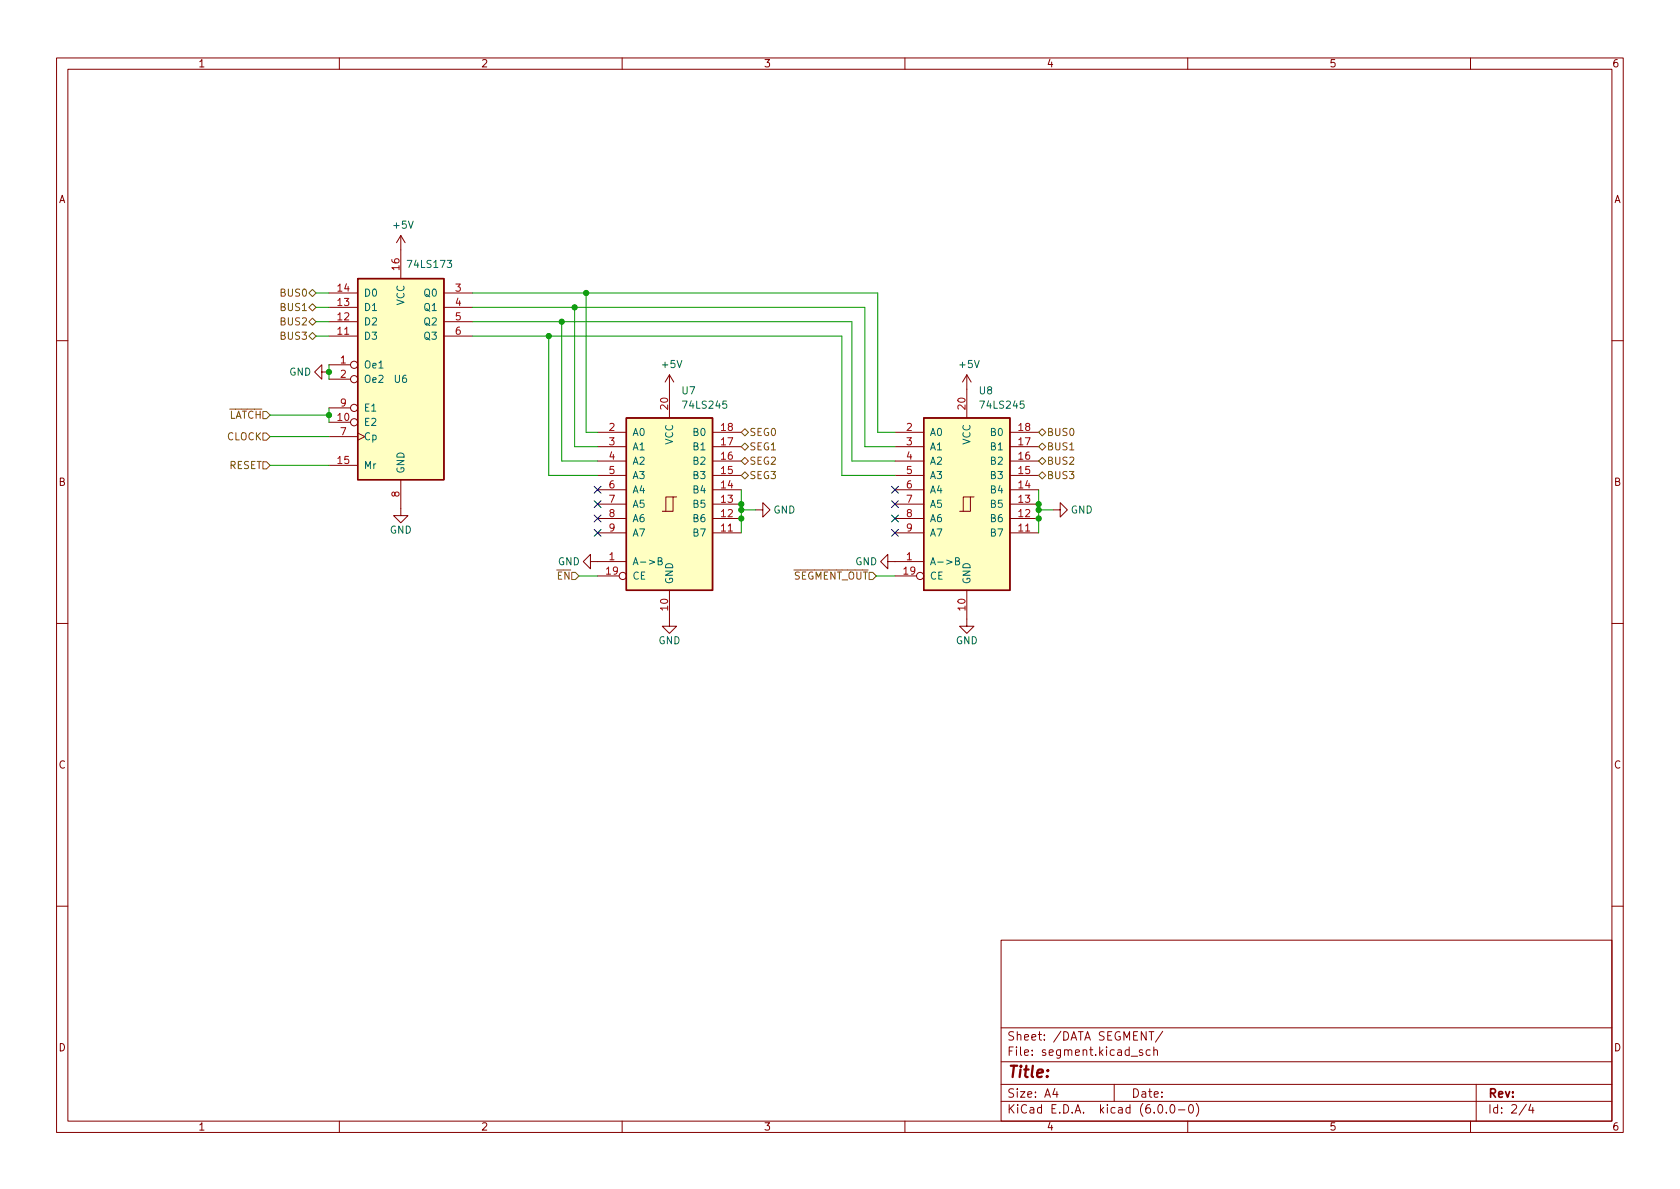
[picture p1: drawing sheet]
<svg xmlns="http://www.w3.org/2000/svg" width="297mm" height="210mm" viewBox="0 0 297 210" stroke-linecap="round" stroke-linejoin="round" font-family="sans-serif">
<g fill="none" stroke="#840000" stroke-width=".18">
<path d="M10 10.2h277v190.1h-277zM12 12.2h273v186.1h-273zM60 10.2v2M110 10.2v2M160 10.2v2M210 10.2v2M260 10.2v2M58.2 59.4h5M58.2 56.9h5M58.2 54.4h5M58.2 51.8h5M70.9 41.7l-.8 1.2"/>
<path d="M70.9 41.7v7.6M70.9 41.7l.7 1.2M78.5 59.4h5.1M78.5 56.9h5.1M78.5 54.4h5.1M78.5 51.8h5.1M10 60.2h2M56.9 65.8v-1.3l-1.3 1.3 1.3 1.3v-1.3h1.3M58.2 64.5h3.8M58.2 74.7h3.8M58.2 67.1h3.8M58.2 77.2h5"/>
<path d="M58.2 72.1h3.8M63.2 76.6l1.3 .6-1.3 .6M105.7 79h5M105.7 76.4h5M118.4 66.3v7.6M118.4 66.3l-.8 1.3M118.4 66.3l.7 1.3M126 79h5.1M126 76.4h5.1M158.2 79h5.1M158.2 76.4h5.1M170.9 66.3l-.7 1.3"/>
<path d="M170.9 66.3v7.6M170.9 66.3l.8 1.3M178.6 79h5M178.6 76.4h5M285 60.2h2M58.2 82.3h5M70.9 84.8v6.4h1.2l-1.2 1.3-1.3-1.3h1.3M104.4 99.3v-1.3l-1.3 1.3 1.3 1.3v-1.3h6.3M105.7 94.2h5M105.7 91.7h5M105.7 89.1h5M105.7 86.6h5"/>
<path d="M105.7 84.1h5M105.7 81.5h5M119 87.9h-1.3v2.5M119.6 87.9h-.6v2.5h-1.9M126 94.2h5.1M126 91.7h5.1M126 89.1h5.1M126 86.6h5.1M126 84.1h5.1M126 81.5h5.1M133.6 90.2h1.3v-1.3l1.2 1.3-1.2 1.2v-1.2M157 99.3v-1.3l-1.3 1.3 1.3 1.3v-1.3h6.3"/>
<path d="M158.2 94.2h5.1M158.2 91.7h5.1M158.2 89.1h5.1M158.2 86.6h5.1M158.2 84.1h5.1M158.2 81.5h5.1M171.6 87.9h-1.3v2.5M172.2 87.9h-.6v2.5h-1.9M178.6 94.2h5M178.6 91.7h5M178.6 89.1h5M178.6 86.6h5"/>
<path d="M178.6 84.1h5M178.6 81.5h5M186.2 90.2h1.3v-1.3l1.2 1.3-1.2 1.2v-1.2M10 110.2h2M105.7 101.8h3.8M118.4 104.4v6.3h1.2l-1.2 1.3-1.3-1.3h1.3M158.2 101.8h3.9M170.9 104.4v6.3h1.3l-1.3 1.3-1.2-1.3h1.2M285 110.2h2M10 160.2h2M177 166.3h108v32h-108zM285 160.2h2"/>
<path d="M60 198.3v2M110 198.3v2M160 198.3v2M177 194.8h108M177 191.8h108M177 187.8h108M177 181.8h108M186.5 192.5l-.4 1h1M186.9 193v1M197 191.8v3M200 186.8h1.1M202 185.7l-.4-.1-.2 .2 .1 .3 .5 .1v.4h-.6"/>
<path d="M203.1 182.4h.9M203.4 185.7l-.5-.1-.3 .3v.4l.2 .3h.6M203.6 182.4v1.5M204 185.8l.2-.2 .4 .1v.9M204 185.1v1.5M204.9 195.4l.2-.1a.81 .81 0 0 1 .6 .7 .81 .81 0 0 1-.3 .8h-.2a.81 .81 0 0 1-.6-.6 .81 .81 0 0 1 .3-.8zM205.6 182.4l-1.3 1.9M206.2 196.7v.1M207.1 195.4l.1-.1a.81 .81 0 0 1 .6 .7 .81 .81 0 0 1-.3 .8h-.1a.81 .81 0 0 1-.6-.6 .81 .81 0 0 1 .3-.8zM208.4 196.3h1.1M210 198.3v2M210.4 195.4l.1-.1a.81 .81 0 0 1 .6 .7 .81 .81 0 0 1-.3 .8h-.2a.81 .81 0 0 1-.5-.6 .81 .81 0 0 1 .3-.8z"/>
<path d="M211.5 195.1a1.72 1.72 0 0 1 0 2.3M260 198.3v2M261 191.8v6.5M269.9 195.3l-1.3 1.9M270.6 195.3l-.3 1h.9M271 195.8v1"/>
<circle cx="62.6" cy="74.7" r=".63"/>
<circle cx="62.6" cy="72.1" r=".63"/>
<circle cx="62.6" cy="64.5" r=".63"/>
<circle cx="62.6" cy="67.1" r=".63"/>
<circle cx="110.1" cy="101.8" r=".63"/>
<circle cx="162.7" cy="101.8" r=".63"/>
</g>
<g fill="#ffffc2" stroke="#ffffc2" stroke-width=".18">
<path d="M163.3 73.9h15.3v30.5h-15.3z"/>
<path d="M110.7 73.9h15.3v30.5h-15.3z"/>
<path d="M63.2 49.3h15.3v35.5h-15.3z"/>
</g>
<path d="M63.2 49.3h15.3v35.5h-15.3zM110.7 73.9h15.3v30.5h-15.3zM163.3 73.9h15.3v30.5h-15.3z" fill="none" stroke="#840000" stroke-width=".25"/>
<path d="M116.4 99.2h.5l.1-.2v-.3l-.6-.1v1.3h.5l.1-.1 .1-.3-.3-.3M168.9 99.2h.6l.1-.2v-.3l-.7-.1v1.3h.5l.2-.1 .1-.3-.3-.3" fill="none" stroke="#006464" stroke-width=".18"/>
<g fill="none" stroke="#725600" stroke-width=".18">
<path d="M54.6 54.4l.6-.7 .7 .7-.7 .6zM54.6 51.8l.6-.6 .7 .6-.7 .6zM55.2 56.3l.7 .6-.7 .6-.6-.6zM55.2 58.8l.7 .6-.7 .7-.6-.7zM46.5 76.6h.6l.7 .6-.7 .6h-.6zM46.5 72.8h.6l.7 .6-.7 .6h-.6zM131.1 76.4l.6-.6 .6 .6-.6 .7zM131.1 79l.6-.6 .6 .6-.6 .6zM183.6 79l.7-.6 .6 .6-.6 .6zM183.6 76.4l.7-.6 .6 .6-.6 .7zM46.5 81.7h.6l.7 .6-.7 .6h-.6zM131.1 81.5l.6-.6 .6 .6-.6 .7z"/>
<path d="M131.1 84.1l.6-.7 .6 .7-.6 .6zM183.6 84.1l.7-.7 .6 .7-.6 .6zM183.6 81.5l.7-.6 .6 .6-.6 .7z"/>
</g>
<g fill="none" stroke="#009600" stroke-width=".18">
<path d="M55.9 56.9h2.3M55.9 54.4h2.3M55.9 51.8h2.3M55.9 59.4h2.3M83.6 56.9h67v24.6h7.6M83.6 54.4h69.3v24.6h5.3M83.6 51.8h71.6v24.6h3M83.6 59.4h65.2v24.7h9.4M97 59.4v24.7h8.7M99.3 56.9v24.6h6.4M101.6 54.4v24.6h4.1M103.6 51.8v24.6h2.1"/>
<path d="M47.8 77.2h10.4M47.8 73.4h10.4M58.2 64.5v2.6M58.2 72.1v2.6M47.8 82.3h10.4M131.1 90.2h2.5M131.1 86.6v7.6M183.6 90.2h2.6M183.6 86.6v7.6M102.4 101.8h3.3M154.9 101.8h3.3"/>
</g>
<g fill="none" stroke="#000084" stroke-width=".18">
<path d="M105.1 88.5l1.2 1.3M105.1 86l1.2 1.2M105.1 93.6l1.2 1.2M105.1 91.1l1.2 1.2M106.3 88.5l-1.2 1.3M106.3 86l-1.2 1.2M106.3 93.6l-1.2 1.2M106.3 91.1l-1.2 1.2M157.6 88.5l1.3 1.3M157.6 86l1.3 1.2M157.6 91.1l1.3 1.2M157.6 93.6l1.3 1.2"/>
<path d="M158.9 88.5l-1.3 1.3M158.9 86l-1.3 1.2M158.9 91.1l-1.3 1.2M158.9 93.6l-1.3 1.2"/>
</g>
<g fill="#009600" stroke="#009600" stroke-width=".18">
<circle cx="58.2" cy="65.8" r=".46"/>
<circle cx="58.2" cy="73.4" r=".46"/>
<circle cx="101.6" cy="54.4" r=".46"/>
<circle cx="103.6" cy="51.8" r=".46"/>
<circle cx="99.3" cy="56.9" r=".46"/>
<circle cx="97" cy="59.4" r=".46"/>
<circle cx="131.1" cy="90.2" r=".46"/>
<circle cx="131.1" cy="89.1" r=".46"/>
<circle cx="131.1" cy="91.7" r=".46"/>
<circle cx="183.6" cy="90.2" r=".46"/>
<circle cx="183.6" cy="91.7" r=".46"/>
<circle cx="183.6" cy="89.1" r=".46"/>
</g>
<text font-size="2.8" fill="#840000" x="178" y="190.6">Title:</text>
<g font-size="2.1" fill="#840000">
<text x="178" y="184">Sheet: /DATA SEGMENT/</text>
<text x="178" y="186.7">File: segment.kicad_sch</text>
<text x="178" y="196.9">KiCad E.D.A. kicad (6.0.0-0)</text>
<text x="178" y="194.1">Size: A4</text>
<text x="200" y="194.1">Date:</text>
<text x="263" y="194.1">Rev:</text>
<text x="263" y="196.9">Id: 2/4</text>
</g>
<g font-size="1.8" fill="#840000">
<text x="35" y="11.9">1</text>
<text x="85" y="11.9">2</text>
<text x="135" y="11.9">3</text>
<text x="185" y="11.9">4</text>
<text x="235" y="11.9">5</text>
<text x="285" y="11.9">6</text>
<text x="10.3" y="35.9">A</text>
<text x="285.3" y="35.9">A</text>
<text x="10.3" y="85.9">B</text>
<text x="285.3" y="85.9">B</text>
<text x="10.3" y="135.9">C</text>
<text x="285.3" y="135.9">C</text>
<text x="10.3" y="185.9">D</text>
<text x="285.3" y="185.9">D</text>
<text x="35" y="199.9">1</text>
<text x="85" y="199.9">2</text>
<text x="135" y="199.9">3</text>
<text x="185" y="199.9">4</text>
<text x="235" y="199.9">5</text>
<text x="285" y="199.9">6</text>
</g>
<g font-size="1.8" fill="#006464">
<text x="69.6" y="40.4">+5V</text>
<text x="72.4" y="47.4">74LS173</text>
<text x="64.3" y="52.4">D0</text>
<text x="75.1" y="52.4">Q0</text>
<text x="64.3" y="57.5">D2</text>
<text x="64.3" y="55">D1</text>
<text x="71.5" y="54" transform="rotate(-90 71.5 54)">VCC</text>
<text x="75.1" y="55">Q1</text>
<text x="75.1" y="57.5">Q2</text>
<text x="64.3" y="65.1">Oe1</text>
<text x="64.3" y="60.1">D3</text>
<text x="75.1" y="60.1">Q3</text>
<text x="117.1" y="65.1">+5V</text>
<text x="169.7" y="65.1">+5V</text>
<text x="51.1" y="66.4">GND</text>
<text x="64.3" y="67.7">Oe2</text>
<text x="69.7" y="67.7">U6</text>
<text x="120.6" y="69.7">U7</text>
<text x="173.2" y="69.7">U8</text>
<text x="64.3" y="75.3">E2</text>
<text x="64.3" y="77.8">Cp</text>
<text x="64.3" y="72.8">E1</text>
<text x="111.8" y="77.1">A0</text>
<text x="121" y="72.3">74LS245</text>
<text x="122.7" y="77.1">B0</text>
<text x="164.3" y="77.1">A0</text>
<text x="173.6" y="72.3">74LS245</text>
<text x="175.3" y="77.1">B0</text>
<text x="64.3" y="82.9">Mr</text>
<text x="71.5" y="83.8" transform="rotate(-90 71.5 83.8)">GND</text>
<text x="111.8" y="79.6">A1</text>
<text x="111.8" y="82.2">A2</text>
<text x="119" y="78.7" transform="rotate(-90 119 78.7)">VCC</text>
<text x="122.7" y="82.2">B2</text>
<text x="122.7" y="79.6">B1</text>
<text x="164.3" y="79.6">A1</text>
<text x="164.3" y="82.2">A2</text>
<text x="171.6" y="78.7" transform="rotate(-90 171.6 78.7)">VCC</text>
<text x="175.3" y="82.2">B2</text>
<text x="175.3" y="79.6">B1</text>
<text x="111.8" y="84.7">A3</text>
<text x="111.8" y="87.2">A4</text>
<text x="111.8" y="89.8">A5</text>
<text x="122.7" y="89.8">B5</text>
<text x="122.7" y="87.2">B4</text>
<text x="122.7" y="84.7">B3</text>
<text x="164.3" y="84.7">A3</text>
<text x="164.3" y="87.2">A4</text>
<text x="164.3" y="89.8">A5</text>
<text x="175.3" y="89.8">B5</text>
<text x="175.3" y="87.2">B4</text>
<text x="175.3" y="84.7">B3</text>
<text x="68.9" y="94.4">GND</text>
<text x="111.8" y="92.3">A6</text>
<text x="111.8" y="94.9">A7</text>
<text x="122.7" y="94.9">B7</text>
<text x="122.7" y="92.3">B6</text>
<text x="136.7" y="90.8">GND</text>
<text x="164.3" y="92.3">A6</text>
<text x="164.3" y="94.9">A7</text>
<text x="175.3" y="94.9">B7</text>
<text x="175.3" y="92.3">B6</text>
<text x="189.3" y="90.8">GND</text>
<text x="98.6" y="99.9">GND</text>
<text x="111.8" y="99.9">A-&gt;B</text>
<text x="151.2" y="99.9">GND</text>
<text x="164.3" y="99.9">A-&gt;B</text>
<text x="111.8" y="102.5">CE</text>
<text x="119" y="103.4" transform="rotate(-90 119 103.4)">GND</text>
<text x="164.3" y="102.5">CE</text>
<text x="171.6" y="103.4" transform="rotate(-90 171.6 103.4)">GND</text>
<text x="116.4" y="113.9">GND</text>
<text x="169" y="113.9">GND</text>
</g>
<g font-size="1.8" fill="#a90000">
<text x="70.6" y="47.7" transform="rotate(-90 70.6 47.7)">16</text>
<text x="59.7" y="51.6">14</text>
<text x="80.5" y="51.6">3</text>
<text x="59.7" y="59.2">11</text>
<text x="59.7" y="56.6">12</text>
<text x="59.7" y="54.1">13</text>
<text x="80.5" y="54.1">4</text>
<text x="80.5" y="56.6">5</text>
<text x="80.5" y="59.2">6</text>
<text x="60.2" y="64.3">1</text>
<text x="60.2" y="66.8">2</text>
<text x="60.2" y="71.9">9</text>
<text x="59.7" y="74.4">10</text>
<text x="60.2" y="77">7</text>
<text x="107.7" y="76.2">2</text>
<text x="118.1" y="72.4" transform="rotate(-90 118.1 72.4)">20</text>
<text x="127.5" y="76.2">18</text>
<text x="160.3" y="76.2">2</text>
<text x="170.7" y="72.4" transform="rotate(-90 170.7 72.4)">20</text>
<text x="180.1" y="76.2">18</text>
<text x="59.7" y="82">15</text>
<text x="107.7" y="78.7">3</text>
<text x="107.7" y="81.3">4</text>
<text x="107.7" y="83.8">5</text>
<text x="127.5" y="83.8">15</text>
<text x="127.5" y="81.3">16</text>
<text x="127.5" y="78.7">17</text>
<text x="160.3" y="78.7">3</text>
<text x="160.3" y="81.3">4</text>
<text x="160.3" y="83.8">5</text>
<text x="180.1" y="83.8">15</text>
<text x="180.1" y="81.3">16</text>
<text x="180.1" y="78.7">17</text>
<text x="70.6" y="87.9" transform="rotate(-90 70.6 87.9)">8</text>
<text x="107.7" y="86.4">6</text>
<text x="107.7" y="88.9">7</text>
<text x="127.5" y="88.9">13</text>
<text x="127.5" y="86.4">14</text>
<text x="160.3" y="86.4">6</text>
<text x="160.3" y="88.9">7</text>
<text x="180.1" y="88.9">13</text>
<text x="180.1" y="86.4">14</text>
<text x="107.7" y="91.4">8</text>
<text x="107.7" y="94">9</text>
<text x="127.5" y="94">11</text>
<text x="127.5" y="91.4">12</text>
<text x="160.3" y="91.4">8</text>
<text x="160.3" y="94">9</text>
<text x="180.1" y="94">11</text>
<text x="180.1" y="91.4">12</text>
<text x="107.2" y="101.6">19</text>
<text x="107.7" y="99.1">1</text>
<text x="159.8" y="101.6">19</text>
<text x="160.3" y="99.1">1</text>
<text x="118.1" y="107.9" transform="rotate(-90 118.1 107.9)">10</text>
<text x="170.7" y="107.9" transform="rotate(-90 170.7 107.9)">10</text>
</g>
<g font-size="1.8" fill="#725600">
<text x="49.8" y="52.4">BUS0</text>
<text x="49.8" y="57.5">BUS2</text>
<text x="49.8" y="55">BUS1</text>
<text x="49.8" y="60.1">BUS3</text>
<text x="39" y="74">~{LATCH}</text>
<text x="40.1" y="77.8">CLOCK</text>
<text x="132.4" y="77.1">SEG0</text>
<text x="185" y="77.1">BUS0</text>
<text x="40.5" y="82.9">RESET</text>
<text x="132.4" y="82.2">SEG2</text>
<text x="132.4" y="79.6">SEG1</text>
<text x="185" y="82.2">BUS2</text>
<text x="185" y="79.6">BUS1</text>
<text x="132.4" y="84.7">SEG3</text>
<text x="185" y="84.7">BUS3</text>
<text x="97.2" y="102.5">~{EN}</text>
<text x="138.7" y="102.5">~{SEGMENT_OUT}</text>
</g>
</svg>
